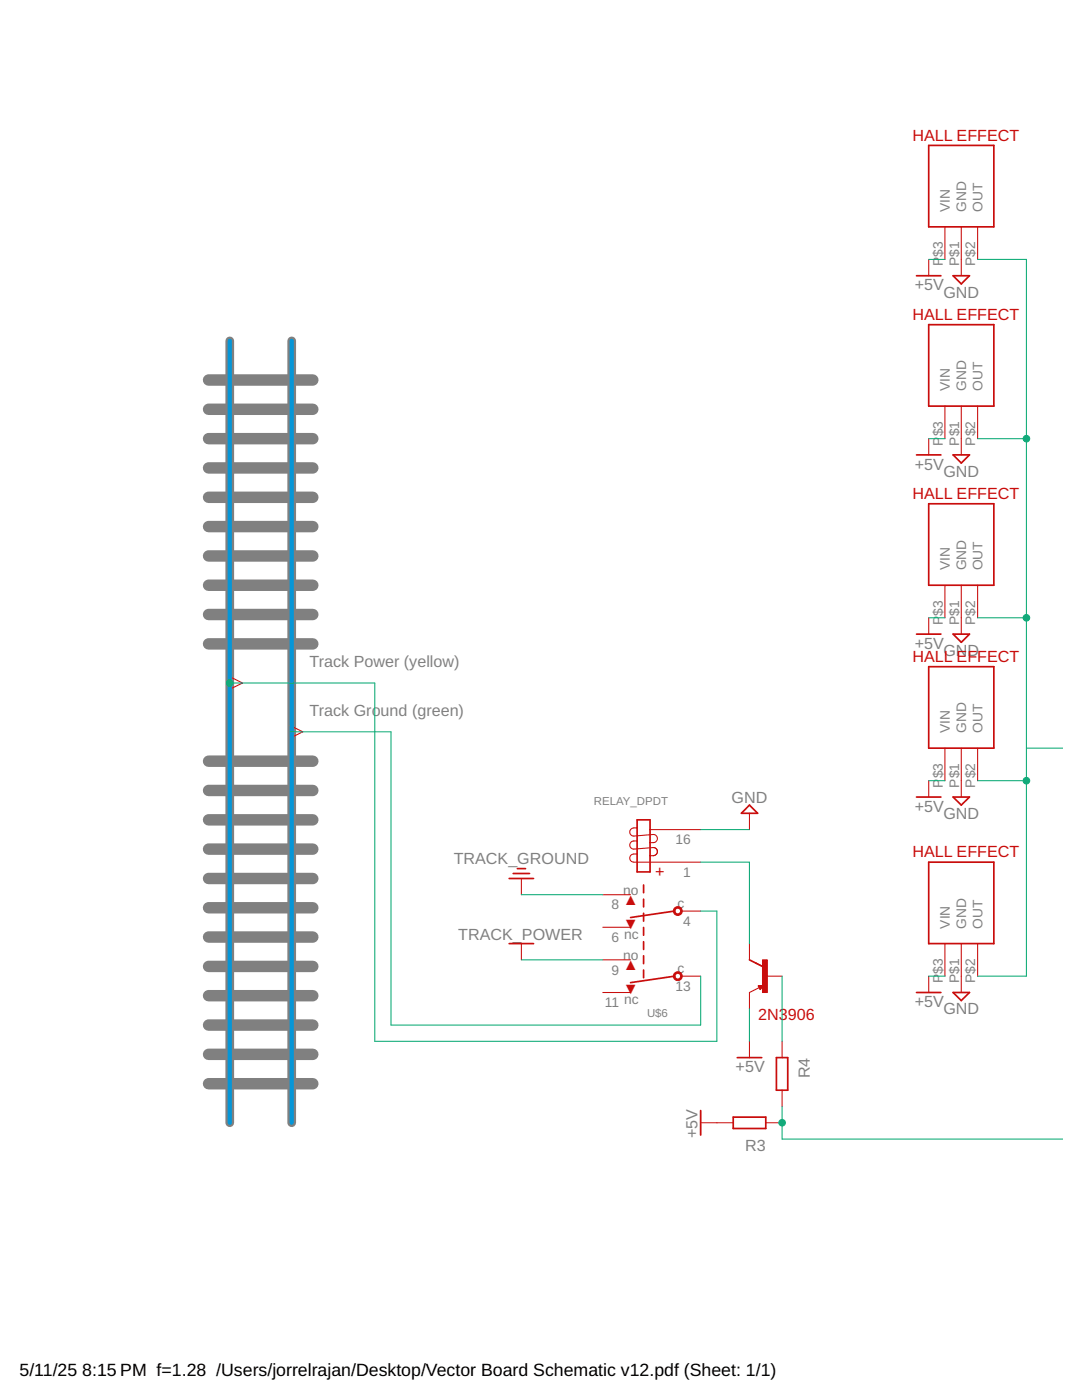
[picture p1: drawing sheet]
<svg xmlns="http://www.w3.org/2000/svg" width="216mm" height="279mm" viewBox="0 0 216 279" stroke-linecap="round" stroke-linejoin="round" font-family="sans-serif">
<path d="M45.8 68v156.1M58.2 68v156.1" fill="none" stroke="#808080" stroke-width="1.7"/>
<g fill="none" stroke="#808080" stroke-width="2.3">
<path d="M41.6 75.8h20.8M41.6 99.3h20.8M41.6 93.4h20.8M41.6 87.5h20.8M41.6 81.7h20.8M41.6 116.8h20.8M41.6 111h20.8M41.6 105.1h20.8M41.6 128.5h20.8M41.6 122.6h20.8M41.6 151.9h20.8M41.6 157.8h20.8"/>
<path d="M41.6 163.6h20.8M41.6 169.5h20.8M41.6 175.3h20.8M41.6 181.2h20.8M41.6 187h20.8M41.6 192.9h20.8M41.6 198.7h20.8M41.6 204.6h20.8M41.6 210.4h20.8M41.6 216.3h20.8"/>
</g>
<g fill="none" stroke="#c90d0c" stroke-width=".21">
<path d="M185.3 51.8v3.2M188.6 45.3v6.5M191.8 45.3v9.7M195.1 45.3v6.5M185.3 87.5v3.3M188.6 81v6.5M191.8 81v9.8M195.1 81v6.5M188.6 116.8v6.5M191.8 116.8v9.8M195.1 116.8v6.5M45.8 135l2.6 1.3-2.6 1.3"/>
<path d="M185.3 123.3v3.3M57.9 144.8l2.5 1.2-2.5 1.3M185.3 155.8v3.3M188.6 149.3v6.5M191.8 149.3v9.8M195.1 149.3v6.5M104 175.3v3.3M120.3 178.6h5.5M127.1 167.8a1.19 1.19 0 0 0-1.4 .5v.7l.5 .4 4.2-.3a.81 .81 0 0 1 .8 .9 .81 .81 0 0 1-.8 .8h-.7M127.1 165.2a1.19 1.19 0 0 0-1.4 .5v.7l.5 .4 4.2-.3a.81 .81 0 0 1 .8 .9 .81 .81 0 0 1-.8 .8h-.7M127.1 170.4a1.19 1.19 0 0 0-1.4 .5v.7l.3 .3 .5 .2h13.3M129.7 165.6h10.1"/>
<path d="M149.5 162.3v3.3M104 188.3v3.3M120.3 198.1h5.5M120.3 191.6h5.5M120.3 185.1h5.5M135.9 194.8h3.9M135.9 181.8h3.9M149.5 188.3v3.3M150.8 192.2l1.6 .8M152.1 196.8l-2.6 1.3v3.2M152.8 194.8h3.3M185.3 194.8v3.3"/>
<path d="M188.6 188.3v6.5M191.8 188.3v9.8M195.1 188.3v6.5M149.5 207.8v3.3M156.1 207.8v3.3M156.1 217.6v3.2M139.8 224.1h6.5M152.8 224.1h3.3"/>
</g>
<g fill="none" stroke="#c90d0c" stroke-width=".34">
<path d="M185.3 29h13v16.3h-13zM182.9 55h4.8M190.2 55h3.2l-1.6 1.7zM185.3 64.8h13v16.2h-13zM182.9 90.8h4.8M190.2 90.8h3.2l-1.6 1.6zM185.3 100.5h13v16.3h-13zM182.9 126.6h4.8M185.3 133.1h13v16.2h-13zM190.2 126.6h3.2l-1.6 1.6zM182.9 159.1h4.8M190.2 159.1h3.2l-1.6 1.6z"/>
<path d="M101.6 175.3h4.9M102.4 174.3h3.3M103.2 173.4h1.7M127.1 163.6h2.6v10.4h-2.6zM128.4 176.6v1.6M128.4 179.5v1.5M149.5 160.7l1.7 1.6h-3.3zM185.3 172.1h13v16.2h-13zM101.6 188.3h4.9M128.4 182.3v1.5M128.4 185.1v1.5M128.4 187.9v1.6"/>
<path d="M128.4 190.8v1.5M128.4 193.6v1.5M134.6 194.8l-8.8 1.3M134.6 181.8l-8.8 1.3M149.5 191.6l2.9 1.4M151.4 196.8h.7l-.4 .6zM151.7 196.8l.2 .3 .2-.3M182.9 198.1h4.8M190.2 198.1h3.2l-1.6 1.6zM147.1 211.1h4.9M154.9 211.1h2.3v6.5h-2.3zM139.8 221.6v4.9"/>
<path d="M146.3 222.9h6.5v2.3h-6.5z"/>
</g>
<g fill="#c90d0c" stroke="#c90d0c" stroke-width=".2">
<path d="M134.5 194.3a.89 .89 0 0 1 1.5 0 .89 .89 0 0 1-.5 1.3 .89 .89 0 0 1-1.1-.8h.3a.57 .57 0 0 1 .8-.5 .57 .57 0 0 1 .1 1 .57 .57 0 0 1-.9-.3v-.2h-.3z" fill-rule="evenodd"/>
<path d="M134.5 181.3a.89 .89 0 0 1 1.5 0 .89 .89 0 0 1-.5 1.3 .89 .89 0 0 1-1.1-.8h.3a.57 .57 0 0 1 .8-.5 .57 .57 0 0 1 .1 1 .57 .57 0 0 1-.9-.3v-.2h-.3z" fill-rule="evenodd"/>
</g>
<path d="M152.1 191.6h1v6.5h-1z" fill="#c90d0c" stroke="#c90d0c" stroke-width=".2"/>
<path d="M45.8 68v156.1M58.2 68v156.1" fill="none" stroke="#0696d7" stroke-width=".85"/>
<g fill="none" stroke="#0dab76" stroke-width=".21">
<path d="M185.3 51.8h3.3M195.1 51.8h9.7v143h-9.7M185.3 87.5h3.3M195.1 87.5h9.7M45.5 136.3h29.3v71.5h68.2v-26h-3.2M185.3 123.3h3.3M195.1 123.3h9.7M57.9 146h20.1v58.6h61.8v-9.8M185.3 155.8h3.3M195.1 155.8h9.7M204.8 149.3h7.3M104 178.6h16.3"/>
<path d="M139.8 172.1h9.7v16.2M139.8 165.6h9.7M104 191.6h16.3M156.1 194.8v13M185.3 194.8h3.3M149.5 201.3v6.5M156.1 220.8v6.5h56"/>
</g>
<g fill="#0dab76" stroke="#0dab76" stroke-width=".2">
<circle cx="156.1" cy="224.1" r=".66"/>
<circle cx="45.8" cy="136.3" r=".66"/>
<circle cx="204.8" cy="155.8" r=".66"/>
<circle cx="204.8" cy="87.5" r=".66"/>
<circle cx="204.8" cy="123.3" r=".66"/>
</g>
<g font-size="3.5">
<text x="3.9" y="274.5">5/11/25</text>
<text x="16.4" y="274.5">8:15 PM f=1.28 /Users/jorrelrajan/Desktop/Vector Board Schematic v12.pdf (Sheet: 1/1)</text>
</g>
<g font-size="3.2" fill="#c90d0c">
<text x="182.1" y="28.1">HALL EFFECT</text>
<text x="182.1" y="63.8">HALL EFFECT</text>
<text x="182.1" y="99.6">HALL EFFECT</text>
<text x="182.1" y="132.1">HALL EFFECT</text>
<text x="182.1" y="171.1">HALL EFFECT</text>
<text x="130.8" y="175">+</text>
<text x="124.3" y="185.4">▼</text>
<text x="124.3" y="180.5">▲</text>
<text x="124.3" y="193.5">▲</text>
<text x="124.3" y="198.4">▼</text>
<text x="151.3" y="203.6">2N3906</text>
</g>
<g font-size="3.2" fill="#808080">
<text x="182.6" y="58">+5V</text>
<text x="188.2" y="59.4">GND</text>
<text x="182.6" y="93.7">+5V</text>
<text x="188.2" y="95.2">GND</text>
<text x="182.6" y="129.5">+5V</text>
<text x="188.2" y="130.9">GND</text>
<text x="61.8" y="133.1">Track Power (yellow)</text>
<text x="61.8" y="142.8">Track Ground (green)</text>
<text x="146" y="160.2">GND</text>
<text x="182.6" y="162">+5V</text>
<text x="188.2" y="163.5">GND</text>
<text x="90.5" y="172.4">TRACK_GROUND</text>
<text x="91.4" y="187.7">TRACK_POWER</text>
<text x="182.6" y="201">+5V</text>
<text x="188.2" y="202.5">GND</text>
<text x="146.8" y="214">+5V</text>
<text x="161.6" y="215.2" transform="rotate(-90 161.6 215.2)">R4</text>
<text x="139.1" y="227.1" transform="rotate(-90 139.1 227.1)">+5V</text>
<text x="148.7" y="229.6">R3</text>
</g>
<g font-size="2.8" fill="#808080">
<text x="189.5" y="42.3" transform="rotate(-90 189.5 42.3)">VIN</text>
<text x="192.8" y="42.3" transform="rotate(-90 192.8 42.3)">GND</text>
<text x="196" y="42.3" transform="rotate(-90 196 42.3)">OUT</text>
<text x="188.1" y="53.2" transform="rotate(-90 188.1 53.2)">P</text>
<text x="188.1" y="51.3" transform="rotate(-90 188.1 51.3)">$3</text>
<text x="191.4" y="53.2" transform="rotate(-90 191.4 53.2)">P$1</text>
<text x="194.6" y="53.2" transform="rotate(-90 194.6 53.2)">P$2</text>
<text x="189.5" y="78" transform="rotate(-90 189.5 78)">VIN</text>
<text x="192.8" y="78" transform="rotate(-90 192.8 78)">GND</text>
<text x="196" y="78" transform="rotate(-90 196 78)">OUT</text>
<text x="188.1" y="88.9" transform="rotate(-90 188.1 88.9)">P</text>
<text x="188.1" y="87.1" transform="rotate(-90 188.1 87.1)">$3</text>
<text x="191.4" y="88.9" transform="rotate(-90 191.4 88.9)">P$1</text>
<text x="194.6" y="88.9" transform="rotate(-90 194.6 88.9)">P$2</text>
<text x="189.5" y="113.8" transform="rotate(-90 189.5 113.8)">VIN</text>
<text x="192.8" y="113.8" transform="rotate(-90 192.8 113.8)">GND</text>
<text x="196" y="113.8" transform="rotate(-90 196 113.8)">OUT</text>
<text x="188.1" y="124.7" transform="rotate(-90 188.1 124.7)">P</text>
<text x="188.1" y="122.8" transform="rotate(-90 188.1 122.8)">$3</text>
<text x="191.4" y="124.7" transform="rotate(-90 191.4 124.7)">P$1</text>
<text x="194.6" y="124.7" transform="rotate(-90 194.6 124.7)">P$2</text>
<text x="189.5" y="146.3" transform="rotate(-90 189.5 146.3)">VIN</text>
<text x="192.8" y="146.3" transform="rotate(-90 192.8 146.3)">GND</text>
<text x="196" y="146.3" transform="rotate(-90 196 146.3)">OUT</text>
<text x="188.1" y="155.4" transform="rotate(-90 188.1 155.4)">$3</text>
<text x="188.1" y="157.2" transform="rotate(-90 188.1 157.2)">P</text>
<text x="191.4" y="157.2" transform="rotate(-90 191.4 157.2)">P$1</text>
<text x="194.6" y="157.2" transform="rotate(-90 194.6 157.2)">P$2</text>
<text x="134.8" y="168.5">16</text>
<text x="124.4" y="178.6">no</text>
<text x="136.3" y="175">1</text>
<text x="122" y="181.5">8</text>
<text x="135.2" y="181.2">c</text>
<text x="136.3" y="184.7">4</text>
<text x="189.5" y="185.3" transform="rotate(-90 189.5 185.3)">VIN</text>
<text x="192.8" y="185.3" transform="rotate(-90 192.8 185.3)">GND</text>
<text x="196" y="185.3" transform="rotate(-90 196 185.3)">OUT</text>
<text x="122" y="188">6 nc</text>
<text x="124.4" y="191.6">no</text>
<text x="122" y="194.5">9</text>
<text x="134.8" y="197.7">13</text>
<text x="135.2" y="194.2">c</text>
<text x="188.1" y="196.2" transform="rotate(-90 188.1 196.2)">P</text>
<text x="188.1" y="194.4" transform="rotate(-90 188.1 194.4)">$3</text>
<text x="191.4" y="196.2" transform="rotate(-90 191.4 196.2)">P$1</text>
<text x="194.6" y="196.2" transform="rotate(-90 194.6 196.2)">P$2</text>
<text x="120.7" y="201">11 nc</text>
</g>
<g font-size="2.3" fill="#808080">
<text x="118.5" y="160.7">RELAY_DPDT</text>
<text x="129.1" y="203">U$6</text>
</g>
</svg>
